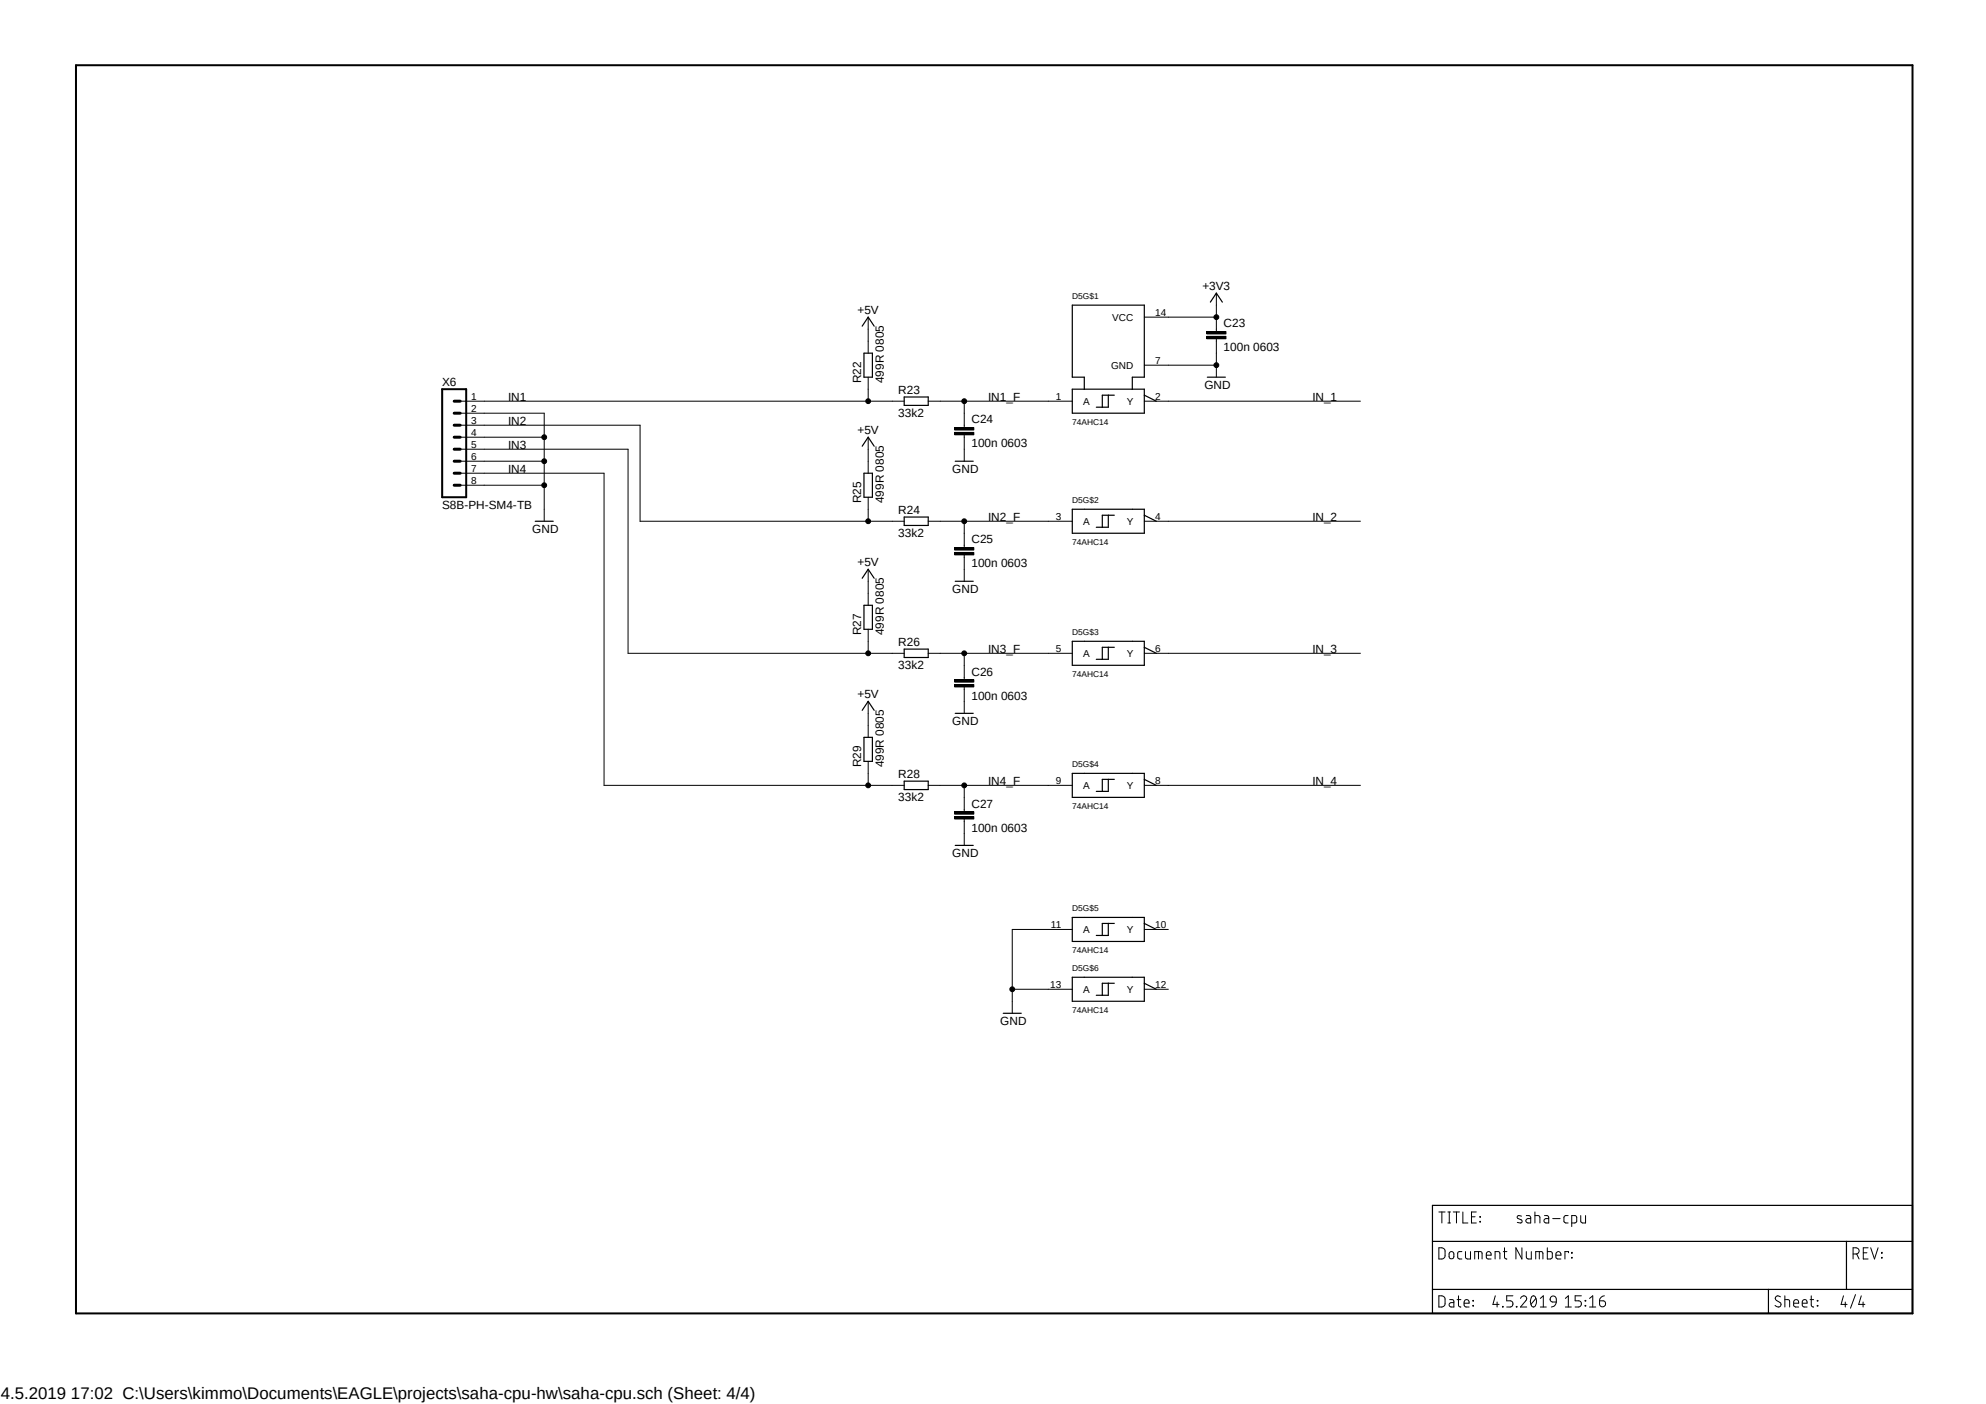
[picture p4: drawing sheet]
<svg xmlns="http://www.w3.org/2000/svg" width="420mm" height="297mm" viewBox="0 0 420 297" stroke-linecap="round" stroke-linejoin="round" font-family="sans-serif">
<path d="M15.6 13.5l389.3 264.9M404.9 13.5l-389.3 264.9" fill="none" stroke="#fff" stroke-width=".21"/>
<path d="M16.1 13.8h388.5v264.1h-388.5zM93.5 82.3h5.1v22.9h-5.1z" fill="none" stroke="#000" stroke-width=".42"/>
<g fill="none" stroke="#000" stroke-width=".25">
<path d="M182.4 69l1.3-1.9 1.2 1.9M182.8 74.7h1.8v5.1h-1.8zM255.4 79.8h3.8M256.1 63.9l1.2-1.9 1.3 1.9M182.4 94.4l1.3-1.9 1.2 1.9M191.3 84h5.1v1.8h-5.1zM202.1 97.6h3.8M226.9 82.3h15.2v5.1h-15.2zM229.4 82.3v-2.5h-2.5v-15.2h15.2v15.2h-2.5v2.5M234.5 83.6v2.5h-2.6M235.7 83.6h-2.5v2.5M242.1 83.6l2.5 1.3"/>
<path d="M113.2 110.3h3.8M182.8 100.1h1.8v5.1h-1.8zM191.3 109.4h5.1v1.8h-5.1zM226.9 107.7h15.2v5.1h-15.2zM234.5 109v2.5h-2.6M235.7 109h-2.5v2.5M242.1 109l2.5 1.3M182.4 122.3l1.3-1.9 1.2 1.9M182.8 128.1h1.8v5h-1.8zM191.3 137.3h5.1v1.8h-5.1zM202.1 123h3.8M226.9 135.7h15.2v5.1h-15.2z"/>
<path d="M234.5 136.9v2.6h-2.6M235.7 136.9h-2.5v2.6M242.1 136.9l2.5 1.3M182.4 150.3l1.3-1.9 1.2 1.9M182.8 156h1.8v5.1h-1.8zM202.1 150.9h3.8M191.3 165.3h5.1v1.7h-5.1zM202.1 178.9h3.8M226.9 163.6h15.2v5.1h-15.2zM234.5 164.9v2.5h-2.6M235.7 164.9h-2.5v2.5M242.1 164.9l2.5 1.3"/>
<path d="M226.9 194.1h15.2v5.1h-15.2zM234.5 195.4v2.5h-2.6M235.7 195.4h-2.5v2.5M242.1 195.4l2.5 1.2M212.2 214.4h3.9M226.9 206.8h15.2v5h-15.2zM234.5 208v2.6h-2.6M235.7 208h-2.5v2.6M242.1 208l2.5 1.3M303.1 255h101.5v22.9h-101.5zM303.1 262.6h101.5M303.1 272.8h101.5"/>
<path d="M374.1 272.8v5.1M390.6 262.6v10.2"/>
</g>
<g fill="none" stroke="#000" stroke-width=".21">
<path d="M183.7 67.1v7.6M183.7 79.8v5.1M242.1 77.3h15.2M242.1 67.1h15.2M255.3 71.2h4.1v.5h-4.1zM255.3 70.1h4.1v.6h-4.1zM257.3 62v8.1M257.3 71.7v8.1M97.4 84.9h93.9M97.4 90h38v20.3h55.9M97.4 95h35.5v43.2h58.4M97.4 87.4h17.7v22.9"/>
<path d="M97.4 92.5h17.7M97.4 97.6h17.7M183.7 92.5v7.6M196.4 84.9h30.5M202 91.5h4v.5h-4zM202 90.5h4v.5h-4zM204 84.9v5.6M204 92v5.6M242.1 84.9h45.7M97.4 100.1h30.4v66.1h63.5M97.4 102.7h17.7M183.7 105.2v5.1"/>
<path d="M196.4 110.3h30.5M202 116.9h4v.5h-4zM202 115.9h4v.5h-4zM204 110.3v5.6M204 117.4v5.6M242.1 110.3h45.7M183.7 120.4v7.7M183.7 133.1v5.1M196.4 138.2h30.5M204 138.2v5.6M242.1 138.2h45.7M183.7 148.4v7.6"/>
<path d="M202 144.8h4v.5h-4zM202 143.8h4v.5h-4zM204 145.3v5.6M183.7 161.1v5.1M196.4 166.2h30.5M202 172.8h4v.5h-4zM202 171.7h4v.6h-4zM204 166.2v5.5M204 173.3v5.6M242.1 166.2h45.7M226.9 196.6h-12.7v17.8M242.1 196.6h5.1"/>
<path d="M214.2 209.3h12.7M242.1 209.3h5.1M304.4 256.4h1.3M305 256.4v2.3M306.3 256.4h.6M306.3 258.7h.6M306.6 256.4v2.3M307.5 256.4h1.3M308.1 256.4v2.3M309.5 256.4v2.3h1M311.3 257.4h.8M312.3 256.4h-1v2.3h1"/>
<path d="M313.1 257.4l.1 .1zM313.1 258.4l.1 .1zM321.9 257.3a.55 .55 0 0 0-.9 .3l.2 .2 .6 .3a.35 .35 0 0 1 .2 .4 .35 .35 0 0 1-.3 .2l-.7-.1M322.9 257.2h.7l.2 .4v1.1h-.6a.47 .47 0 0 1-.4-.4 .47 .47 0 0 1 .4-.5h.6M324.7 257.2h.7l.3 .2 .1 1.3M324.7 256.4v2.3M326.8 257.2h.6l.2 .4v1.1h-.5a.47 .47 0 0 1-.5-.4 .47 .47 0 0 1 .5-.5h.5M328.5 257.8h1.6M331.8 257.2h-.7l-.2 .4v.9l.3 .2h.6M332.5 258.7h.7l.3-.2 .1-.9-.2-.4h-.9v2.3M334.4 257.2v1.2l.4 .3h.6v-1.5M304.4 274.2a1.13 1.13 0 0 1 1.3 .4 1.96 1.96 0 0 1-.2 1.7l-.5 .2h-.6z"/>
<path d="M304.4 264a1.13 1.13 0 0 1 1.3 .4 1.96 1.96 0 0 1-.2 1.7l-.2 .2-.9 .1zM306.7 275h.7l.2 .3v1.2h-.6a.47 .47 0 0 1-.4-.4 .47 .47 0 0 1 .4-.5h.6M306.7 264.9a.5 .5 0 0 1 .6-.1 .5 .5 0 0 1 .3 .5v.5a.51 .51 0 0 1-.5 .5 .51 .51 0 0 1-.5-.5zM308.3 275h.8M308.6 274.2v2.1l.5 .2M309.3 264.8h-.7a1.36 1.36 0 0 0-.2 1.3l.4 .3h.5M309.7 275.7h1.1a.55 .55 0 0 0-.4-.7 .55 .55 0 0 0-.7 .5l.1 .8 .4 .2h.6M310 264.8l.1 1.3 .3 .3h.7v-1.6M311.6 275.1l.1 .2zM311.6 276.2l.1 .1zM312 266.4v-1.6h1.2l.3 .2 .1 1.4M312.8 264.8v1.6"/>
<path d="M314.4 265.6h1.1a.54 .54 0 0 0-.4-.8 .54 .54 0 0 0-.7 .5l.1 .8 .3 .3h.7M316.3 266.4v-1.6h.6l.4 .2v1.4M316.3 274.2l-.5 1.8h1.3M316.7 275.5v1M317.9 276.4l.1 .1zM318 264.8h.8M318.3 264v2.1l.5 .3M320.1 274.2h-1.3v1h.7a.66 .66 0 0 1 .6 .7 .66 .66 0 0 1-.6 .6h-.7M320.8 276.4l.1 .1zM321.7 274.7a.64 .64 0 0 1 .9-.5 .64 .64 0 0 1 .2 1l-1.1 1.3h1.3M322 264v2.4l-1.3-2.4v2.4M322.9 264.8v1.3l.4 .3h.7v-1.6"/>
<path d="M324.1 274.3a.46 .46 0 0 1 .8 .2 1.46 1.46 0 0 1-.5 2l-.4-.3a1.85 1.85 0 0 1 .1-1.9zM324.9 266.4v-1.6h1.1l.4 .2v1.4M324.9 274.7l-1 1.3M325.7 264.8v1.6M325.9 276.5h1.2M325.9 274.7l.6-.5v2.3M327.4 264v2.4h.6l.4-.3v-1.1l-.4-.2h-.6M328.2 274.3a.65 .65 0 0 1 .7-.1 .65 .65 0 0 1 .4 .6v.7l-1-.1-.4-.4zM329.2 265.6h1a.55 .55 0 0 0-.3-.8 .55 .55 0 0 0-.7 .5v.8l.4 .3h.6M329.3 275.5a1.13 1.13 0 0 1-1.1 1M331.2 276.5h1.2M331.2 274.7l.6-.5v2.3"/>
<path d="M331.8 265v-.2h-.7v1.6M332.5 266l.1 .1zM332.5 265l.1 .1zM334.5 274.2h-1.3v1h.8a.66 .66 0 0 1 .6 .7 .66 .66 0 0 1-.6 .6h-.8M335.4 276.2l.1 .1zM335.4 275.1l.1 .2zM336.3 276.5h1.3M336.3 274.7l.7-.5v2.3M338.4 275.2h.8a.65 .65 0 0 1 .5 .7 .65 .65 0 0 1-.7 .6 .65 .65 0 0 1-.6-.7zM339.4 274.2a1.09 1.09 0 0 0-1 1M376.7 274.4a.59 .59 0 0 0-.8-.2 .59 .59 0 0 0-.2 .8 1.79 1.79 0 0 1 1.1 1 .66 .66 0 0 1-.6 .6 .66 .66 0 0 1-.7-.4M377.6 275h.6l.4 .1v1.4"/>
<path d="M377.6 274.2v2.3M379.5 275.7h1a.55 .55 0 0 0-.4-.7 .55 .55 0 0 0-.6 .5v.8l.3 .2h.7M381.3 275.7h1a.54 .54 0 0 0-.3-.7 .54 .54 0 0 0-.7 .5v.8l.4 .2h.6M382.9 275h.8M383.2 274.2v2.1l.5 .2M384.5 276.2l.1 .1zM384.5 275.1l.1 .2zM390 274.2l-.5 1.8h1.3M390.4 275.5v1M392 265.3h.7a.66 .66 0 0 0 .6-.7 .66 .66 0 0 0-.6-.6h-.7v2.4M392.5 273.9l-1 2.9M392.8 265.3l.5 1.1"/>
<path d="M393.8 274.2l-.6 1.8h1.3M394.2 275.5v1M394.2 265h.8M395.2 264h-1v2.4h1M395.8 264l.8 2.4 .7-2.4M398 265l.2 .1zM398 266l.2 .1z"/>
<circle cx="257.3" cy="77.3" r=".51"/>
<circle cx="257.3" cy="67.1" r=".51"/>
<circle cx="115.1" cy="92.5" r=".51"/>
<circle cx="115.1" cy="97.6" r=".51"/>
<circle cx="183.7" cy="84.9" r=".51"/>
<circle cx="204" cy="84.9" r=".51"/>
<circle cx="115.1" cy="102.7" r=".51"/>
<circle cx="183.7" cy="110.3" r=".51"/>
<circle cx="204" cy="110.3" r=".51"/>
<circle cx="183.7" cy="138.2" r=".51"/>
<circle cx="204" cy="138.2" r=".51"/>
<circle cx="183.7" cy="166.2" r=".51"/>
<circle cx="204" cy="166.2" r=".51"/>
<circle cx="214.1" cy="209.3" r=".51"/>
</g>
<g fill="#000">
<path d="M255.3 71.2h4.1v.5h-4.1z" fill-rule="evenodd"/>
<path d="M255.3 70.1h4.1v.6h-4.1z" fill-rule="evenodd"/>
<path d="M202 91.5h4v.5h-4z" fill-rule="evenodd"/>
<path d="M202 90.5h4v.5h-4z" fill-rule="evenodd"/>
<path d="M202 116.9h4v.5h-4z" fill-rule="evenodd"/>
<path d="M202 115.9h4v.5h-4z" fill-rule="evenodd"/>
<path d="M202 144.8h4v.5h-4z" fill-rule="evenodd"/>
<path d="M202 143.8h4v.5h-4z" fill-rule="evenodd"/>
<path d="M202 172.8h4v.5h-4z" fill-rule="evenodd"/>
<path d="M202 171.7h4v.6h-4z" fill-rule="evenodd"/>
<circle cx="257.3" cy="77.3" r=".51"/>
<circle cx="257.3" cy="67.1" r=".51"/>
<circle cx="115.1" cy="92.5" r=".51"/>
<circle cx="115.1" cy="97.6" r=".51"/>
<circle cx="183.7" cy="84.9" r=".51"/>
<circle cx="204" cy="84.9" r=".51"/>
<circle cx="115.1" cy="102.7" r=".51"/>
<circle cx="183.7" cy="110.3" r=".51"/>
<circle cx="204" cy="110.3" r=".51"/>
<circle cx="183.7" cy="138.2" r=".51"/>
<circle cx="204" cy="138.2" r=".51"/>
<circle cx="183.7" cy="166.2" r=".51"/>
<circle cx="204" cy="166.2" r=".51"/>
<circle cx="214.1" cy="209.3" r=".51"/>
</g>
<path d="M96.1 90h1.3M96.1 92.5h1.3M96.1 84.9h1.3M96.1 87.4h1.3M96.1 95h1.3M96.1 97.6h1.3M96.1 100.1h1.3M96.1 102.7h1.3" fill="none" stroke="#000" stroke-width=".63"/>
<text font-size="3.6" x=".2" y="296">4.5.2019 17:02 C:\Users\kimmo\Documents\EAGLE\projects\saha-cpu-hw\saha-cpu.sch (Sheet: 4/4)</text>
<g font-size="2.5">
<text x="254.4" y="61.3">+3V3</text>
<text x="181.4" y="66.3">+5V</text>
<text x="258.9" y="69.3">C23</text>
<text x="258.9" y="74.3">100n 0603</text>
<text x="93.5" y="81.6">X6</text>
<text x="182.2" y="81.1" transform="rotate(-90 182.2 81.1)">R22</text>
<text x="187" y="81.1" transform="rotate(-90 187 81.1)">499R 0805</text>
<text x="190" y="83.4">R23</text>
<text x="254.8" y="82.3">GND</text>
<text x="107.5" y="84.9">IN1</text>
<text x="107.5" y="90">IN2</text>
<text x="190" y="88.2">33k2</text>
<text x="205.5" y="89.6">C24</text>
<text x="209.1" y="84.9">IN1_F</text>
<text x="277.7" y="84.9">IN_1</text>
<text x="107.5" y="95">IN3</text>
<text x="181.4" y="91.7">+5V</text>
<text x="205.5" y="94.7">100n 0603</text>
<text x="107.5" y="100.1">IN4</text>
<text x="201.5" y="100.1">GND</text>
<text x="93.5" y="107.7">S8B-PH-SM4-TB</text>
<text x="182.2" y="106.5" transform="rotate(-90 182.2 106.5)">R25</text>
<text x="187" y="106.5" transform="rotate(-90 187 106.5)">499R 0805</text>
<text x="112.6" y="112.8">GND</text>
<text x="190" y="113.6">33k2</text>
<text x="190" y="108.8">R24</text>
<text x="209.1" y="110.3">IN2_F</text>
<text x="277.7" y="110.3">IN_2</text>
<text x="181.4" y="119.7">+5V</text>
<text x="205.5" y="115">C25</text>
<text x="201.5" y="125.5">GND</text>
<text x="205.5" y="120.1">100n 0603</text>
<text x="182.2" y="134.4" transform="rotate(-90 182.2 134.4)">R27</text>
<text x="187" y="134.4" transform="rotate(-90 187 134.4)">499R 0805</text>
<text x="190" y="136.7">R26</text>
<text x="190" y="141.5">33k2</text>
<text x="205.5" y="142.9">C26</text>
<text x="209.1" y="138.2">IN3_F</text>
<text x="277.7" y="138.2">IN_3</text>
<text x="181.4" y="147.6">+5V</text>
<text x="205.5" y="148">100n 0603</text>
<text x="201.5" y="153.5">GND</text>
<text x="182.2" y="162.3" transform="rotate(-90 182.2 162.3)">R29</text>
<text x="187" y="162.3" transform="rotate(-90 187 162.3)">499R 0805</text>
<text x="190" y="164.6">R28</text>
<text x="209.1" y="166.2">IN4_F</text>
<text x="277.7" y="166.2">IN_4</text>
<text x="190" y="169.5">33k2</text>
<text x="205.5" y="170.9">C27</text>
<text x="205.5" y="175.9">100n 0603</text>
<text x="201.5" y="181.4">GND</text>
<text x="211.6" y="216.9">GND</text>
</g>
<g font-size="2.1">
<text x="235.3" y="67.9">VCC</text>
<text x="244.4" y="66.8">14</text>
<text x="244.4" y="76.9">7</text>
<text x="235.1" y="78">GND</text>
<text x="99.7" y="84.5">1</text>
<text x="99.7" y="87.1">2</text>
<text x="99.7" y="89.6">3</text>
<text x="223.3" y="84.5">1</text>
<text x="229.2" y="85.6">A</text>
<text x="238.4" y="85.6">Y</text>
<text x="244.4" y="84.5">2</text>
<text x="99.7" y="92.2">4</text>
<text x="99.7" y="94.7">5</text>
<text x="99.7" y="97.2">6</text>
<text x="99.7" y="99.8">7</text>
<text x="99.7" y="102.3">8</text>
<text x="223.3" y="109.9">3</text>
<text x="229.2" y="111">A</text>
<text x="238.4" y="111">Y</text>
<text x="244.4" y="109.9">4</text>
<text x="223.3" y="137.9">5</text>
<text x="244.4" y="137.9">6</text>
<text x="229.2" y="139">A</text>
<text x="238.4" y="139">Y</text>
<text x="223.3" y="165.8">9</text>
<text x="229.2" y="166.9">A</text>
<text x="238.4" y="166.9">Y</text>
<text x="244.4" y="165.8">8</text>
<text x="222.3" y="196.3">11</text>
<text x="229.2" y="197.4">A</text>
<text x="238.4" y="197.4">Y</text>
<text x="244.4" y="196.3">10</text>
<text x="222.2" y="209">13</text>
<text x="244.4" y="209">12</text>
<text x="229.2" y="210.1">A</text>
<text x="238.4" y="210.1">Y</text>
</g>
<g font-size="1.8">
<text x="226.9" y="63.3">D5G$1</text>
<text x="226.9" y="90">74AHC14</text>
<text x="226.9" y="106.5">D5G$2</text>
<text x="226.9" y="115.4">74AHC14</text>
<text x="226.9" y="134.4">D5G$3</text>
<text x="226.9" y="143.3">74AHC14</text>
<text x="226.9" y="162.3">D5G$4</text>
<text x="226.9" y="171.2">74AHC14</text>
<text x="226.9" y="192.8">D5G$5</text>
<text x="226.9" y="201.7">74AHC14</text>
<text x="226.9" y="205.5">D5G$6</text>
<text x="226.9" y="214.4">74AHC14</text>
</g>
</svg>
